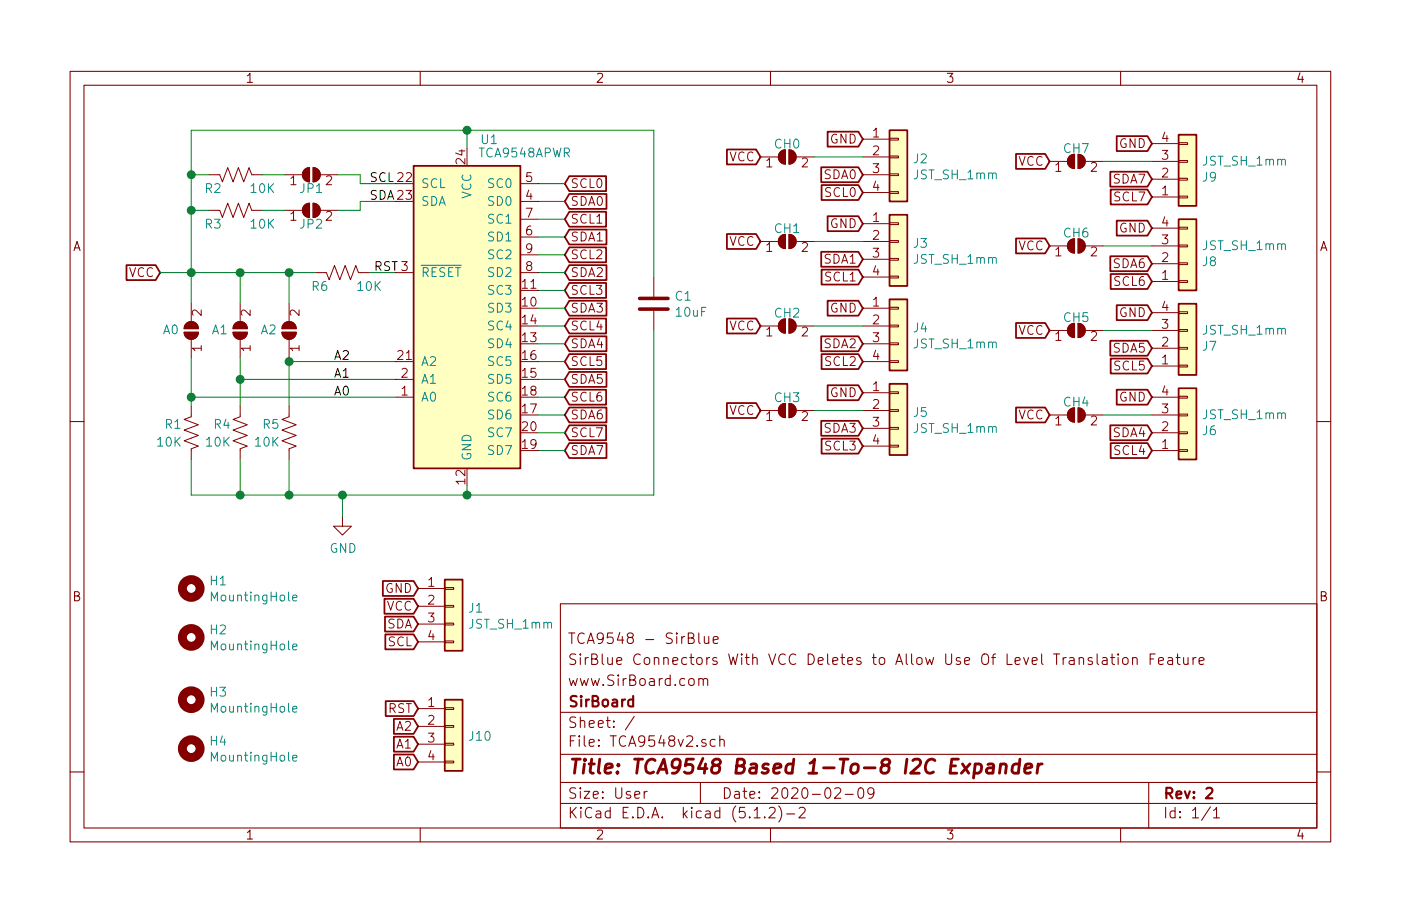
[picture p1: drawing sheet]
EESchema Schematic File Version 4
LIBS:TCA9548v2-cache
EELAYER 29 0
EELAYER END
$Descr User 7874 5118
encoding utf-8
Sheet 1 1
Title "TCA9548 Based 1-To-8 I2C Expander"
Date "2020-02-09"
Rev "2"
Comp "SirBoard"
Comment1 "www.SirBoard.com"
Comment2 "SirBlue Connectors With VCC Deletes to Allow Use Of Level Translation Feature"
Comment3 "TCA9548 - SirBlue"
Comment4 ""
$EndDescr
Text GLabel 2350 3975 0    50   Input ~ 0
RST
$Comp
L Device:C C1
U 1 1
P 3675 1700
F 0 "C1" H 3790 1745 50  0000 L CNN
F 1 "10uF" H 3790 1655 50  0000 L CNN
F 2 "Capacitor_SMD:C_0805_2012Metric" H 3713 1550 50  0001 C CNN
F 3 "~" H 3675 1700 50  0001 C CNN
F 4 "C95841" H 3675 1700 50  0001 C CNN "Part"
	1    3675 1700
	1    0    0    -1  
$EndComp
$Comp
L Device:R_US R1
U 1 1
P 1075 2425
F 0 "R1" H 1125 2475 50  0000 L CNN
F 1 "10K" H 1125 2375 50  0000 L CNN
F 2 "Resistor_SMD:R_0603_1608Metric" V 1115 2415 50  0001 C CNN
F 3 "~" H 1075 2425 50  0001 C CNN
F 4 "C99198" H 1075 2425 50  0001 C CNN "Part"
	1    1075 2425
	-1   0    0    -1  
$EndComp
$Comp
L Jumper:SolderJumper_2_Open A0
U 1 1
P 1075 1850
F 0 "A0" V 1075 1963 50  0000 C CNN
F 1 "SolderJumper_2_Open" H 1075 1963 50  0001 C CNN
F 2 "Jumper:SolderJumper-2_P1.3mm_Open_RoundedPad1.0x1.5mm" H 1075 1850 50  0001 C CNN
F 3 "~" H 1075 1850 50  0001 C CNN
	1    1075 1850
	0    -1   -1   0   
$EndComp
$Comp
L Jumper:SolderJumper_2_Open A1
U 1 1
P 1350 1850
F 0 "A1" V 1350 1963 50  0000 C CNN
F 1 "SolderJumper_2_Open" H 1350 1963 50  0001 C CNN
F 2 "Jumper:SolderJumper-2_P1.3mm_Open_RoundedPad1.0x1.5mm" H 1350 1850 50  0001 C CNN
F 3 "~" H 1350 1850 50  0001 C CNN
	1    1350 1850
	0    -1   -1   0   
$EndComp
$Comp
L Jumper:SolderJumper_2_Open A2
U 1 1
P 1625 1850
F 0 "A2" V 1625 1963 50  0000 C CNN
F 1 "SolderJumper_2_Open" H 1625 1963 50  0001 C CNN
F 2 "Jumper:SolderJumper-2_P1.3mm_Open_RoundedPad1.0x1.5mm" H 1625 1850 50  0001 C CNN
F 3 "~" H 1625 1850 50  0001 C CNN
	1    1625 1850
	0    -1   -1   0   
$EndComp
$Comp
L Jumper:SolderJumper_2_Open JP2
U 1 1
P 1750 1175
F 0 "JP2" H 1750 1100 50  0000 C CNN
F 1 "SolderJumper_2_Open" H 1750 1288 50  0001 C CNN
F 2 "Jumper:SolderJumper-2_P1.3mm_Open_RoundedPad1.0x1.5mm" H 1750 1175 50  0001 C CNN
F 3 "~" H 1750 1175 50  0001 C CNN
	1    1750 1175
	1    0    0    -1  
$EndComp
$Comp
L Jumper:SolderJumper_2_Open JP1
U 1 1
P 1750 975
F 0 "JP1" H 1750 900 50  0000 C CNN
F 1 "SolderJumper_2_Open" H 1750 1088 50  0001 C CNN
F 2 "Jumper:SolderJumper-2_P1.3mm_Open_RoundedPad1.0x1.5mm" H 1750 975 50  0001 C CNN
F 3 "~" H 1750 975 50  0001 C CNN
	1    1750 975 
	1    0    0    -1  
$EndComp
$Comp
L Device:R_US R4
U 1 1
P 1350 2425
F 0 "R4" H 1400 2475 50  0000 L CNN
F 1 "10K" H 1400 2375 50  0000 L CNN
F 2 "Resistor_SMD:R_0603_1608Metric" V 1390 2415 50  0001 C CNN
F 3 "~" H 1350 2425 50  0001 C CNN
F 4 "C99198" H 1350 2425 50  0001 C CNN "Part"
	1    1350 2425
	-1   0    0    -1  
$EndComp
$Comp
L Device:R_US R5
U 1 1
P 1625 2425
F 0 "R5" H 1675 2475 50  0000 L CNN
F 1 "10K" H 1675 2375 50  0000 L CNN
F 2 "Resistor_SMD:R_0603_1608Metric" V 1665 2415 50  0001 C CNN
F 3 "~" H 1625 2425 50  0001 C CNN
F 4 "C99198" H 1625 2425 50  0001 C CNN "Part"
	1    1625 2425
	-1   0    0    -1  
$EndComp
$Comp
L power:GND #PWR0101
U 1 1
P 1925 2900
F 0 "#PWR0101" H 1925 2650 50  0001 C CNN
F 1 "GND" H 1929 2728 50  0000 C CNN
F 2 "" H 1925 2900 50  0001 C CNN
F 3 "" H 1925 2900 50  0001 C CNN
	1    1925 2900
	1    0    0    -1  
$EndComp
Wire Wire Line
	1075 2575 1075 2775
Wire Wire Line
	1075 2775 1350 2775
Wire Wire Line
	1625 2775 1625 2575
Connection ~ 1350 2775
Wire Wire Line
	1350 2775 1625 2775
Wire Wire Line
	1350 2575 1350 2775
Text GLabel 900  1525 0    50   Input ~ 0
VCC
Connection ~ 1075 1525
Wire Wire Line
	1075 1700 1075 1525
Wire Wire Line
	900  1525 1075 1525
Wire Wire Line
	1625 1525 1625 1700
Connection ~ 1350 1525
Wire Wire Line
	1350 1700 1350 1525
Wire Wire Line
	1075 1525 1350 1525
Wire Wire Line
	1350 1525 1625 1525
Wire Wire Line
	1625 2000 1625 2025
Wire Wire Line
	1350 2000 1350 2125
Wire Wire Line
	1075 2000 1075 2225
Wire Wire Line
	1625 2025 2225 2025
Connection ~ 1625 2025
Wire Wire Line
	1625 2025 1625 2275
Wire Wire Line
	2225 2125 1350 2125
Connection ~ 1350 2125
Wire Wire Line
	1350 2125 1350 2275
Wire Wire Line
	2225 2225 1075 2225
Connection ~ 1075 2225
Wire Wire Line
	1075 2225 1075 2275
$Comp
L Device:R_US R6
U 1 1
P 1925 1525
F 0 "R6" V 2000 1600 50  0000 L CNN
F 1 "10K" V 2000 1300 50  0000 L CNN
F 2 "Resistor_SMD:R_0603_1608Metric" V 1965 1515 50  0001 C CNN
F 3 "~" H 1925 1525 50  0001 C CNN
F 4 "C99198" V 1925 1525 50  0001 C CNN "Part"
	1    1925 1525
	0    -1   1    0   
$EndComp
Wire Wire Line
	2075 1525 2225 1525
Connection ~ 1625 1525
Wire Wire Line
	1625 1525 1775 1525
Wire Wire Line
	1625 2775 1925 2775
Wire Wire Line
	2625 2775 2625 2725
Connection ~ 1625 2775
Wire Wire Line
	1925 2775 1925 2900
Connection ~ 1925 2775
Wire Wire Line
	1925 2775 2625 2775
Wire Wire Line
	1075 1525 1075 1175
Wire Wire Line
	1075 725  2625 725 
Wire Wire Line
	2625 725  2625 825 
$Comp
L Device:R_US R2
U 1 1
P 1325 975
F 0 "R2" V 1400 1050 50  0000 L CNN
F 1 "10K" V 1400 750 50  0000 L CNN
F 2 "Resistor_SMD:R_0603_1608Metric" V 1365 965 50  0001 C CNN
F 3 "~" H 1325 975 50  0001 C CNN
F 4 "C99198" V 1325 975 50  0001 C CNN "Part"
	1    1325 975 
	0    -1   1    0   
$EndComp
$Comp
L Device:R_US R3
U 1 1
P 1325 1175
F 0 "R3" V 1400 1250 50  0000 L CNN
F 1 "10K" V 1400 950 50  0000 L CNN
F 2 "Resistor_SMD:R_0603_1608Metric" V 1365 1165 50  0001 C CNN
F 3 "~" H 1325 1175 50  0001 C CNN
F 4 "C99198" V 1325 1175 50  0001 C CNN "Part"
	1    1325 1175
	0    -1   1    0   
$EndComp
Wire Wire Line
	1075 975  1175 975 
Connection ~ 1075 975 
Wire Wire Line
	1075 975  1075 725 
Wire Wire Line
	1075 1175 1175 1175
Connection ~ 1075 1175
Wire Wire Line
	1075 1175 1075 975 
Wire Wire Line
	1600 1175 1475 1175
Wire Wire Line
	1475 975  1600 975 
Wire Wire Line
	1900 975  2025 975 
Wire Wire Line
	2025 975  2025 1025
Wire Wire Line
	2025 1025 2225 1025
Wire Wire Line
	1900 1175 2025 1175
Wire Wire Line
	2025 1175 2025 1125
Wire Wire Line
	2025 1125 2225 1125
Wire Wire Line
	3675 1550 3675 725 
Wire Wire Line
	3675 725  2625 725 
Connection ~ 2625 725 
Wire Wire Line
	3675 1850 3675 2775
Wire Wire Line
	3675 2775 2625 2775
Connection ~ 2625 2775
Text GLabel 3175 1025 2    50   Input ~ 0
SCL0
Text GLabel 3175 1125 2    50   Input ~ 0
SDA0
Text GLabel 3175 1225 2    50   Input ~ 0
SCL1
Text GLabel 3175 1325 2    50   Input ~ 0
SDA1
Text GLabel 3175 1425 2    50   Input ~ 0
SCL2
Text GLabel 3175 1525 2    50   Input ~ 0
SDA2
Text GLabel 3175 1625 2    50   Input ~ 0
SCL3
Text GLabel 3175 1725 2    50   Input ~ 0
SDA3
Text GLabel 3175 1825 2    50   Input ~ 0
SCL4
Text GLabel 3175 1925 2    50   Input ~ 0
SDA4
Text GLabel 3175 2025 2    50   Input ~ 0
SCL5
Text GLabel 3175 2125 2    50   Input ~ 0
SDA5
Text GLabel 3175 2225 2    50   Input ~ 0
SCL6
Text GLabel 3175 2325 2    50   Input ~ 0
SDA6
Text GLabel 3175 2425 2    50   Input ~ 0
SCL7
Text GLabel 3175 2525 2    50   Input ~ 0
SDA7
Wire Wire Line
	3175 1025 3025 1025
Wire Wire Line
	3025 1125 3175 1125
Wire Wire Line
	3175 1225 3025 1225
Wire Wire Line
	3025 1325 3175 1325
Wire Wire Line
	3175 1425 3025 1425
Wire Wire Line
	3025 1525 3175 1525
Wire Wire Line
	3175 1625 3025 1625
Wire Wire Line
	3025 1725 3175 1725
Wire Wire Line
	3175 1825 3025 1825
Wire Wire Line
	3025 1925 3175 1925
Wire Wire Line
	3175 2025 3025 2025
Wire Wire Line
	3025 2125 3175 2125
Wire Wire Line
	3175 2225 3025 2225
Wire Wire Line
	3025 2325 3175 2325
Wire Wire Line
	3175 2425 3025 2425
Wire Wire Line
	3025 2525 3175 2525
Text Label 1875 2025 0    50   ~ 0
A2
Text Label 1875 2125 0    50   ~ 0
A1
Text Label 1875 2225 0    50   ~ 0
A0
Text Label 2100 1525 0    50   ~ 0
RST
Text Label 2075 1025 0    50   ~ 0
SCL
Text Label 2075 1125 0    50   ~ 0
SDA
$Comp
L Interface_Expansion:TCA9548APWR U1
U 1 1
P 2625 1725
F 0 "U1" H 2750 2675 50  0000 C CNN
F 1 "TCA9548APWR" H 2950 2600 50  0000 C CNN
F 2 "Package_SO:TSSOP-24_4.4x7.8mm_P0.65mm" H 2625 725 50  0001 C CNN
F 3 "http://www.ti.com/lit/ds/symlink/tca9548a.pdf" H 2675 1975 50  0001 C CNN
F 4 "C130026" H 2625 1725 50  0001 C CNN "Part"
	1    2625 1725
	1    0    0    -1  
$EndComp
Text GLabel 2350 3400 0    50   Input ~ 0
VCC
Text GLabel 2350 3300 0    50   Input ~ 0
GND
Text GLabel 2350 3600 0    50   Input ~ 0
SCL
Text GLabel 2350 3500 0    50   Input ~ 0
SDA
Text GLabel 6475 1100 0    50   Input ~ 0
SCL7
Text GLabel 6475 1000 0    50   Input ~ 0
SDA7
Text GLabel 4850 2500 0    50   Input ~ 0
SCL3
Text GLabel 4850 2400 0    50   Input ~ 0
SDA3
Text GLabel 4850 2025 0    50   Input ~ 0
SCL2
Text GLabel 4850 1925 0    50   Input ~ 0
SDA2
Text GLabel 4850 1550 0    50   Input ~ 0
SCL1
Text GLabel 4850 1450 0    50   Input ~ 0
SDA1
Text GLabel 4850 1075 0    50   Input ~ 0
SCL0
Text GLabel 4850 975  0    50   Input ~ 0
SDA0
Text GLabel 4275 875  0    50   Input ~ 0
VCC
Text GLabel 4850 775  0    50   Input ~ 0
GND
Text GLabel 4850 1250 0    50   Input ~ 0
GND
Text GLabel 4850 1725 0    50   Input ~ 0
GND
Text GLabel 4850 2200 0    50   Input ~ 0
GND
Text GLabel 6475 800  0    50   Input ~ 0
GND
$Comp
L Connector_Generic:Conn_01x04 J1
U 1 1
P 2550 3400
F 0 "J1" H 2629 3392 50  0000 L CNN
F 1 "JST_SH_1mm" H 2629 3302 50  0000 L CNN
F 2 "SirBoardLibrary:SirBlue_Connector" H 2550 3400 50  0001 C CNN
F 3 "~" H 2550 3400 50  0001 C CNN
F 4 "C160404" H 2550 3400 50  0001 C CNN "Part"
	1    2550 3400
	1    0    0    -1  
$EndComp
$Comp
L Connector_Generic:Conn_01x04 J2
U 1 1
P 5050 875
F 0 "J2" H 5129 867 50  0000 L CNN
F 1 "JST_SH_1mm" H 5129 777 50  0000 L CNN
F 2 "SirBoardLibrary:SirBlue_Connector" H 5050 875 50  0001 C CNN
F 3 "~" H 5050 875 50  0001 C CNN
F 4 "C160404" H 5050 875 50  0001 C CNN "Part"
	1    5050 875 
	1    0    0    -1  
$EndComp
$Comp
L Connector_Generic:Conn_01x04 J3
U 1 1
P 5050 1350
F 0 "J3" H 5129 1342 50  0000 L CNN
F 1 "JST_SH_1mm" H 5129 1252 50  0000 L CNN
F 2 "SirBoardLibrary:SirBlue_Connector" H 5050 1350 50  0001 C CNN
F 3 "~" H 5050 1350 50  0001 C CNN
F 4 "C160404" H 5050 1350 50  0001 C CNN "Part"
	1    5050 1350
	1    0    0    -1  
$EndComp
$Comp
L Connector_Generic:Conn_01x04 J4
U 1 1
P 5050 1825
F 0 "J4" H 5129 1817 50  0000 L CNN
F 1 "JST_SH_1mm" H 5129 1727 50  0000 L CNN
F 2 "SirBoardLibrary:SirBlue_Connector" H 5050 1825 50  0001 C CNN
F 3 "~" H 5050 1825 50  0001 C CNN
F 4 "C160404" H 5050 1825 50  0001 C CNN "Part"
	1    5050 1825
	1    0    0    -1  
$EndComp
$Comp
L Connector_Generic:Conn_01x04 J5
U 1 1
P 5050 2300
F 0 "J5" H 5129 2292 50  0000 L CNN
F 1 "JST_SH_1mm" H 5129 2202 50  0000 L CNN
F 2 "SirBoardLibrary:SirBlue_Connector" H 5050 2300 50  0001 C CNN
F 3 "~" H 5050 2300 50  0001 C CNN
F 4 "C160404" H 5050 2300 50  0001 C CNN "Part"
	1    5050 2300
	1    0    0    -1  
$EndComp
$Comp
L Connector_Generic:Conn_01x04 J6
U 1 1
P 6675 2425
F 0 "J6" H 6754 2417 50  0000 L CNN
F 1 "JST_SH_1mm" H 6754 2327 50  0000 L CNN
F 2 "SirBoardLibrary:SirBlue_Connector" H 6675 2425 50  0001 C CNN
F 3 "~" H 6675 2425 50  0001 C CNN
F 4 "C160404" H 6675 2425 50  0001 C CNN "Part"
	1    6675 2425
	1    0    0    1   
$EndComp
Text GLabel 2350 4075 0    50   Input ~ 0
A2
Text GLabel 2350 4175 0    50   Input ~ 0
A1
Text GLabel 2350 4275 0    50   Input ~ 0
A0
$Comp
L Mechanical:MountingHole H1
U 1 1
P 1075 3300
F 0 "H1" H 1175 3345 50  0000 L CNN
F 1 "MountingHole" H 1175 3255 50  0000 L CNN
F 2 "SirBoardLibrary:MountingHole_M2.5_SirBoard" H 1075 3300 50  0001 C CNN
F 3 "~" H 1075 3300 50  0001 C CNN
	1    1075 3300
	1    0    0    -1  
$EndComp
$Comp
L Mechanical:MountingHole H2
U 1 1
P 1075 3575
F 0 "H2" H 1175 3620 50  0000 L CNN
F 1 "MountingHole" H 1175 3530 50  0000 L CNN
F 2 "SirBoardLibrary:MountingHole_M2.5_SirBoard" H 1075 3575 50  0001 C CNN
F 3 "~" H 1075 3575 50  0001 C CNN
	1    1075 3575
	1    0    0    -1  
$EndComp
$Comp
L Mechanical:MountingHole H3
U 1 1
P 1075 3925
F 0 "H3" H 1175 3970 50  0000 L CNN
F 1 "MountingHole" H 1175 3880 50  0000 L CNN
F 2 "SirBoardLibrary:MountingHole_M2.5_SirBoard" H 1075 3925 50  0001 C CNN
F 3 "~" H 1075 3925 50  0001 C CNN
	1    1075 3925
	1    0    0    -1  
$EndComp
$Comp
L Mechanical:MountingHole H4
U 1 1
P 1075 4200
F 0 "H4" H 1175 4245 50  0000 L CNN
F 1 "MountingHole" H 1175 4155 50  0000 L CNN
F 2 "SirBoardLibrary:MountingHole_M2.5_SirBoard" H 1075 4200 50  0001 C CNN
F 3 "~" H 1075 4200 50  0001 C CNN
	1    1075 4200
	1    0    0    -1  
$EndComp
$Comp
L Connector_Generic:Conn_01x04 J10
U 1 1
P 2550 4075
F 0 "J10" H 2629 4022 50  0000 L CNN
F 1 "2.54mm" H 2630 3977 50  0001 L CNN
F 2 "Connector_PinHeader_2.54mm:PinHeader_1x04_P2.54mm_Vertical" H 2550 4075 50  0001 C CNN
F 3 "~" H 2550 4075 50  0001 C CNN
F 4 "C160404" H 2550 4075 50  0001 C CNN "Part"
	1    2550 4075
	1    0    0    -1  
$EndComp
$Comp
L Connector_Generic:Conn_01x04 J7
U 1 1
P 6675 1950
F 0 "J7" H 6754 1942 50  0000 L CNN
F 1 "JST_SH_1mm" H 6754 1852 50  0000 L CNN
F 2 "SirBoardLibrary:SirBlue_Connector" H 6675 1950 50  0001 C CNN
F 3 "~" H 6675 1950 50  0001 C CNN
F 4 "C160404" H 6675 1950 50  0001 C CNN "Part"
	1    6675 1950
	1    0    0    1   
$EndComp
Text GLabel 6475 1275 0    50   Input ~ 0
GND
Text GLabel 6475 1475 0    50   Input ~ 0
SDA6
Text GLabel 6475 1575 0    50   Input ~ 0
SCL6
$Comp
L Connector_Generic:Conn_01x04 J8
U 1 1
P 6675 1475
F 0 "J8" H 6754 1467 50  0000 L CNN
F 1 "JST_SH_1mm" H 6754 1377 50  0000 L CNN
F 2 "SirBoardLibrary:SirBlue_Connector" H 6675 1475 50  0001 C CNN
F 3 "~" H 6675 1475 50  0001 C CNN
F 4 "C160404" H 6675 1475 50  0001 C CNN "Part"
	1    6675 1475
	1    0    0    1   
$EndComp
Text GLabel 6475 1750 0    50   Input ~ 0
GND
Text GLabel 6475 1950 0    50   Input ~ 0
SDA5
Text GLabel 6475 2050 0    50   Input ~ 0
SCL5
$Comp
L Connector_Generic:Conn_01x04 J9
U 1 1
P 6675 1000
F 0 "J9" H 6754 992 50  0000 L CNN
F 1 "JST_SH_1mm" H 6754 902 50  0000 L CNN
F 2 "SirBoardLibrary:SirBlue_Connector" H 6675 1000 50  0001 C CNN
F 3 "~" H 6675 1000 50  0001 C CNN
F 4 "C160404" H 6675 1000 50  0001 C CNN "Part"
	1    6675 1000
	1    0    0    1   
$EndComp
Text GLabel 6475 2225 0    50   Input ~ 0
GND
Text GLabel 6475 2425 0    50   Input ~ 0
SDA4
Text GLabel 6475 2525 0    50   Input ~ 0
SCL4
$Comp
L Jumper:SolderJumper_2_Open CH0
U 1 1
P 4425 875
F 0 "CH0" H 4425 950 50  0000 C CNN
F 1 "SolderJumper_2_Open" H 4425 988 50  0001 C CNN
F 2 "Jumper:SolderJumper-2_P1.3mm_Open_RoundedPad1.0x1.5mm" H 4425 875 50  0001 C CNN
F 3 "~" H 4425 875 50  0001 C CNN
	1    4425 875 
	1    0    0    -1  
$EndComp
Wire Wire Line
	4575 875  4850 875 
Text GLabel 4275 1350 0    50   Input ~ 0
VCC
$Comp
L Jumper:SolderJumper_2_Open CH1
U 1 1
P 4425 1350
F 0 "CH1" H 4425 1425 50  0000 C CNN
F 1 "SolderJumper_2_Open" H 4425 1463 50  0001 C CNN
F 2 "Jumper:SolderJumper-2_P1.3mm_Open_RoundedPad1.0x1.5mm" H 4425 1350 50  0001 C CNN
F 3 "~" H 4425 1350 50  0001 C CNN
	1    4425 1350
	1    0    0    -1  
$EndComp
Wire Wire Line
	4575 1350 4850 1350
Text GLabel 4275 1825 0    50   Input ~ 0
VCC
$Comp
L Jumper:SolderJumper_2_Open CH2
U 1 1
P 4425 1825
F 0 "CH2" H 4425 1900 50  0000 C CNN
F 1 "SolderJumper_2_Open" H 4425 1938 50  0001 C CNN
F 2 "Jumper:SolderJumper-2_P1.3mm_Open_RoundedPad1.0x1.5mm" H 4425 1825 50  0001 C CNN
F 3 "~" H 4425 1825 50  0001 C CNN
	1    4425 1825
	1    0    0    -1  
$EndComp
Wire Wire Line
	4575 1825 4850 1825
Text GLabel 4275 2300 0    50   Input ~ 0
VCC
$Comp
L Jumper:SolderJumper_2_Open CH3
U 1 1
P 4425 2300
F 0 "CH3" H 4425 2375 50  0000 C CNN
F 1 "SolderJumper_2_Open" H 4425 2413 50  0001 C CNN
F 2 "Jumper:SolderJumper-2_P1.3mm_Open_RoundedPad1.0x1.5mm" H 4425 2300 50  0001 C CNN
F 3 "~" H 4425 2300 50  0001 C CNN
	1    4425 2300
	1    0    0    -1  
$EndComp
Wire Wire Line
	4575 2300 4850 2300
Text GLabel 5900 900  0    50   Input ~ 0
VCC
$Comp
L Jumper:SolderJumper_2_Open CH7
U 1 1
P 6050 900
F 0 "CH7" H 6050 975 50  0000 C CNN
F 1 "SolderJumper_2_Open" H 6050 1013 50  0001 C CNN
F 2 "Jumper:SolderJumper-2_P1.3mm_Open_RoundedPad1.0x1.5mm" H 6050 900 50  0001 C CNN
F 3 "~" H 6050 900 50  0001 C CNN
	1    6050 900 
	1    0    0    -1  
$EndComp
Wire Wire Line
	6200 900  6475 900 
Text GLabel 5900 1375 0    50   Input ~ 0
VCC
$Comp
L Jumper:SolderJumper_2_Open CH6
U 1 1
P 6050 1375
F 0 "CH6" H 6050 1450 50  0000 C CNN
F 1 "SolderJumper_2_Open" H 6050 1488 50  0001 C CNN
F 2 "Jumper:SolderJumper-2_P1.3mm_Open_RoundedPad1.0x1.5mm" H 6050 1375 50  0001 C CNN
F 3 "~" H 6050 1375 50  0001 C CNN
	1    6050 1375
	1    0    0    -1  
$EndComp
Wire Wire Line
	6200 1375 6475 1375
Text GLabel 5900 1850 0    50   Input ~ 0
VCC
$Comp
L Jumper:SolderJumper_2_Open CH5
U 1 1
P 6050 1850
F 0 "CH5" H 6050 1925 50  0000 C CNN
F 1 "SolderJumper_2_Open" H 6050 1963 50  0001 C CNN
F 2 "Jumper:SolderJumper-2_P1.3mm_Open_RoundedPad1.0x1.5mm" H 6050 1850 50  0001 C CNN
F 3 "~" H 6050 1850 50  0001 C CNN
	1    6050 1850
	1    0    0    -1  
$EndComp
Wire Wire Line
	6200 1850 6475 1850
Text GLabel 5900 2325 0    50   Input ~ 0
VCC
$Comp
L Jumper:SolderJumper_2_Open CH4
U 1 1
P 6050 2325
F 0 "CH4" H 6050 2400 50  0000 C CNN
F 1 "SolderJumper_2_Open" H 6050 2438 50  0001 C CNN
F 2 "Jumper:SolderJumper-2_P1.3mm_Open_RoundedPad1.0x1.5mm" H 6050 2325 50  0001 C CNN
F 3 "~" H 6050 2325 50  0001 C CNN
	1    6050 2325
	1    0    0    -1  
$EndComp
Wire Wire Line
	6200 2325 6475 2325
$EndSCHEMATC
